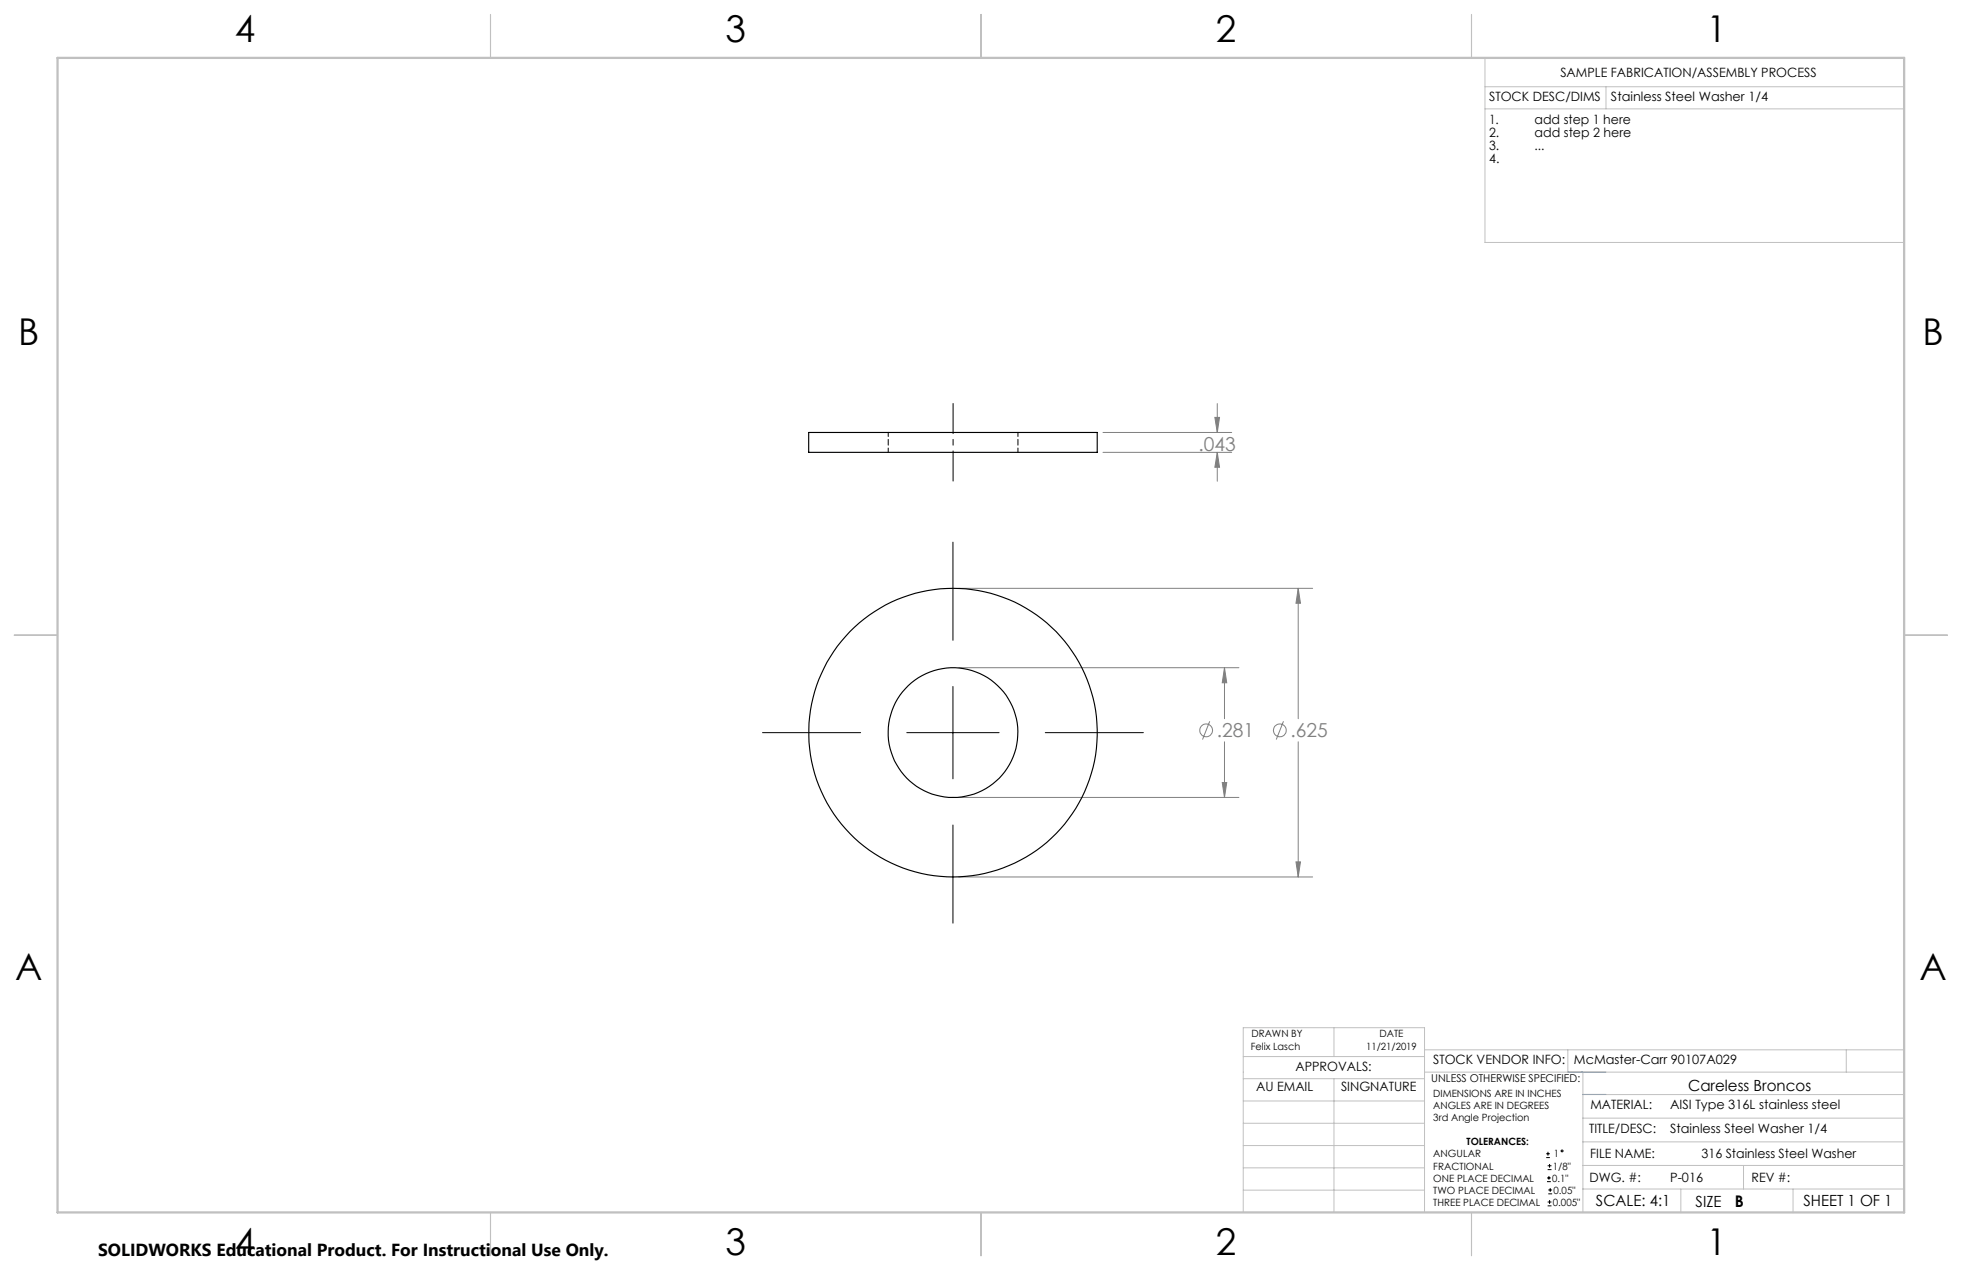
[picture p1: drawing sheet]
<svg xmlns="http://www.w3.org/2000/svg" width="432mm" height="279mm" viewBox="0 0 432 279" stroke-linecap="round" stroke-linejoin="round" font-family="sans-serif">
<g fill="none" stroke="#808080" stroke-width=".22">
<path d="M242.7 99.5h28.4M242.7 95.1h28.4M267.4 91.8h1l-.5 3.3zM267.9 88.8v6.3M267.9 99.5v6.4M267.9 99.5l.5 3.3h-1zM211 129.4h77.9M285.7 129.4v28.7M285.7 129.4l.5 3.3h-1zM211 146.9h61.7M266.2 158.7l-1.5 4M269.5 146.9v11.2"/>
<path d="M269.5 146.9l.5 3.3h-1zM282.5 158.7l-1.6 4M211 175.4h61.7M269 172.2h1l-.5 3.2zM269.5 163.2v12.2M285.7 163.2v29.7M211 192.9h77.9M285.2 189.6h1l-.5 3.3z"/>
<circle cx="265.5" cy="160.7" r="1.42"/>
<circle cx="281.7" cy="160.7" r="1.41"/>
</g>
<g fill="none" stroke="#000" stroke-width=".22">
<path d="M209.7 119.3v21.6M209.7 151v20.3M167.8 161.2h21.6M199.6 161.2h20.3M230 161.2h21.6M209.7 181.5v21.6M340.3 254.7h.8M340.3 253.8h.8M340.5 260h.8M340.5 259.2h.8M340.6 257.3h.9M340.6 256.5h.9"/>
<path d="M340.7 253.4v.8M340.9 258.7v.8M341 256.1v.8M340.6 265.3h.9M340.6 264.4h.9M340.7 262.6h.9M340.7 261.8h.9M341 264v.9M341.2 261.4v.8"/>
<circle cx="343.8" cy="253.2" r=".2"/>
</g>
<path d="M209.8 105.8v-17" fill="none" stroke="#000" stroke-width=".22" stroke-dasharray="15.2 1.3 1.3 1.3" stroke-dashoffset="8.6"/>
<g fill="none" stroke="#c0c0c0" stroke-width=".22">
<path d="M326.8 19.1h92.3M326.8 12.7v40.6h92.3M353.4 19.1v4.9M326.8 24h92.3M273.6 232.4h39.9M273.6 237.3h39.9M293.6 226.1v6.3M293.6 237.3v29.4M313.5 235.9h105.6M313.5 231h105.6M345.1 231v4.9M348.4 235.9v30.9"/>
<path d="M406.3 231v4.9M273.6 242.2h39.9M273.6 247.1h39.9M273.6 252h39.9M273.6 256.9h39.9M348.4 246h70.7M348.4 256.4h70.7M348.4 251.2h70.7M348.4 240.8h70.7M383.7 256.4v5.2M273.6 261.8h39.9M313.5 266.7v-40.6h-39.9v40.6h74.4"/>
<path d="M348.4 261.6h70.7M369.9 261.6v5.2M394.6 261.6v5.2"/>
</g>
<path d="M108 3.2v9.5M215.9 3.2v9.5M323.8 3.2v9.5M3.1 139.7h9.6M419.1 139.7h9.5M108 266.7v9.6M215.9 266.7v9.6M323.8 266.7v9.6" fill="none" stroke="#c0c0c0" stroke-width=".25"/>
<path d="M12.7 12.7h406.4v254h-406.4z" fill="none" stroke="#c0c0c0" stroke-width=".5"/>
<path d="M345.1 235.9h8.3M348.4 240.8h5" fill="none" stroke="#53a9ff" stroke-width=".22"/>
<path d="M269.5 146.9l.5 3.3h-1zM269 172.2h1l-.5 3.2zM285.7 129.4l.5 3.3h-1zM285.2 189.6h1l-.5 3.3zM267.9 99.5l.5 3.3h-1zM267.4 91.8h1l-.5 3.3z" fill="#808080"/>
<g fill="none" stroke="#000" stroke-width=".25">
<path d="M178 95.1h63.5v4.4h-63.5z"/>
<circle cx="209.7" cy="161.2" r="14.3"/>
<circle cx="209.7" cy="161.2" r="31.7"/>
</g>
<path d="M195.5 95.1v4.4M224 99.5v-4.4" fill="none" stroke="#000" stroke-width=".22" stroke-dasharray="1.3 .6" stroke-dashoffset=".4"/>
<g font-size="8.1">
<text x="51.7" y="9.3">4</text>
<text x="159.7" y="9.3">3</text>
<text x="267.6" y="9.3">2</text>
<text x="375.6" y="9.3">1</text>
<text x="4" y="76">B</text>
<text x="423.1" y="76">B</text>
<text x="3.3" y="215.7">A</text>
<text x="422.4" y="215.7">A</text>
<text x="51.7" y="276">4</text>
<text x="159.7" y="276">3</text>
<text x="267.6" y="276">2</text>
<text x="375.6" y="276">1</text>
</g>
<g font-size="4.2" fill="#808080">
<text x="263.8" y="99.2">.043</text>
<text x="267.8" y="162.2">.281</text>
<text x="284" y="162.2">.625</text>
</g>
<text font-size="3.8" x="21.6" y="276.3">SOLIDWORKS Educational Product. For Instructional Use Only.</text>
<text font-size="3.5" x="381.8" y="265.6">B</text>
<g font-size="3.4">
<text x="371.5" y="240.1">Careless Broncos</text>
<text x="351.2" y="265.2">SCALE: 4:1</text>
<text x="373.2" y="265.6">SIZE</text>
<text x="396.9" y="265.2">SHEET 1 OF 1</text>
</g>
<g font-size="2.8">
<text x="343.4" y="16.9">SAMPLE FABRICATION/ASSEMBLY PROCESS</text>
<text x="327.7" y="22.3">STOCK DESC/DIMS</text>
<text x="354.5" y="22.2">Stainless Steel Washer 1/4</text>
<text x="327.7" y="27.3">1.</text>
<text x="337.7" y="27.3">add step 1 here</text>
<text x="327.7" y="30.1">2.</text>
<text x="327.7" y="33">3.</text>
<text x="327.7" y="35.8">4.</text>
<text x="337.7" y="30.1">add step 2 here</text>
<text x="337.7" y="33">...</text>
<text x="285.1" y="235.7">APPROVALS:</text>
<text x="315.4" y="234.1">STOCK VENDOR INFO:</text>
<text x="346.4" y="234.1">McMaster-Carr 90107A029</text>
<text x="276.4" y="240.1">AU EMAIL</text>
<text x="295.1" y="240.1">SINGNATURE</text>
<text x="350" y="244.1">MATERIAL:</text>
<text x="367.6" y="244.1">AISI Type 316L stainless steel</text>
<text x="349.7" y="249.2">TITLE/DESC:</text>
<text x="367.6" y="249.2">Stainless Steel Washer 1/4</text>
<text x="350" y="254.7">FILE NAME:</text>
<text x="374.5" y="254.8">316 Stainless Steel Washer</text>
<text x="349.8" y="260">DWG. #:</text>
<text x="367.6" y="260">P-016</text>
<text x="385.5" y="260">REV #:</text>
</g>
<text font-size="2.4" x="315" y="238.1">UNLESS OTHERWISE SPECIFIED:</text>
<g font-size="2.2">
<text x="275.3" y="231.1">Felix Lasch</text>
<text x="275.4" y="228.2">DRAWN BY</text>
<text x="300.7" y="231.1">11/21/2019</text>
<text x="303.6" y="228.2">DATE</text>
<text x="315.4" y="241.4">DIMENSIONS ARE IN INCHES</text>
<text x="315.4" y="244">ANGLES ARE IN DEGREES</text>
<text x="315.4" y="246.7">3rd Angle Projection</text>
<text x="322.8" y="252">TOLERANCES:</text>
<text x="315.4" y="254.6">ANGULAR</text>
<text x="315.4" y="257.3">FRACTIONAL</text>
<text x="341.8" y="257.3">1/8&quot;</text>
<text x="342" y="254.6">1</text>
<text x="315.4" y="262.6">TWO PLACE DECIMAL</text>
<text x="315.4" y="260">ONE PLACE DECIMAL</text>
<text x="341.6" y="260">0.1&quot;</text>
<text x="341.9" y="262.6">0.05&quot;</text>
<text x="315.4" y="265.3">THREE PLACE DECIMAL</text>
<text x="341.8" y="265.3">0.005&quot;</text>
</g>
</svg>
